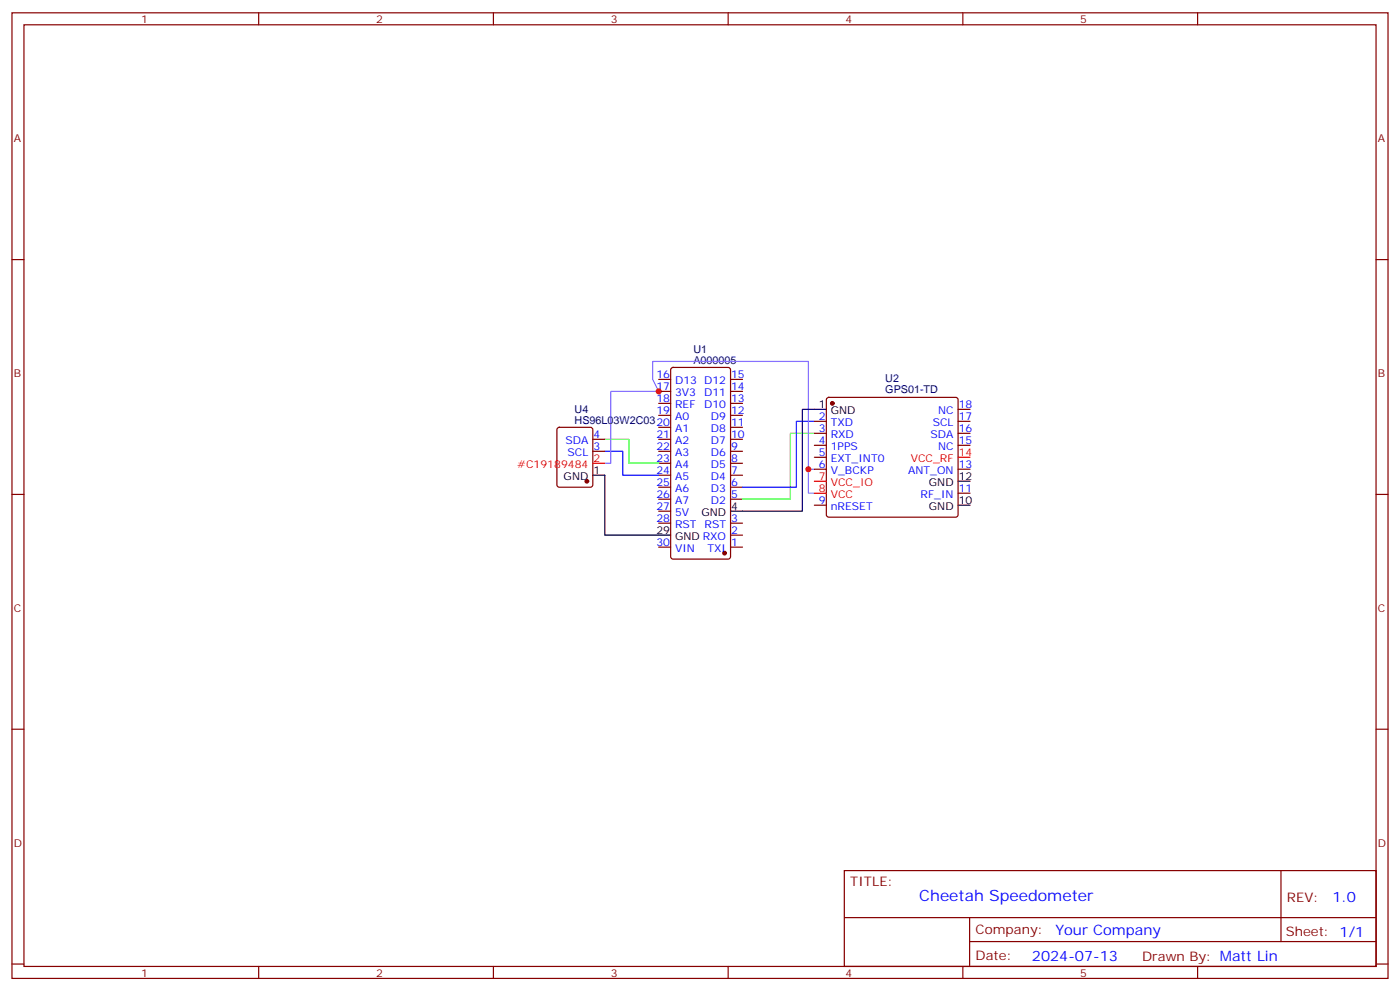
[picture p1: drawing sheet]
<svg xmlns="http://www.w3.org/2000/svg" width="412mm" height="292mm" viewBox="0 0 412 292" stroke-linecap="round" stroke-linejoin="round" font-family="sans-serif">
<g fill="none" stroke="#870000" stroke-width=".35">
<path d="M3.5 3.8h405.4v284.3h-405.4zM7.1 7.3h398.2v277.3h-398.2zM76.2 3.8v3.5M145.3 3.8v3.5M214.5 3.8v3.5M283.6 3.8v3.5M352.8 3.8v3.5M3.5 76.4h3.6M405.3 76.4h3.6M194 118.8h3.6M194 115.3h3.6M194 111.7h3.6"/>
<path d="M197.8 108.4l.5-.2h16.2l.6 .4 .1 55.3-.5 .7h-16.4l-.7-.4v-55.3zM215.2 118.8h3.5M215.2 115.3h3.5M215.2 111.7h3.5M243.7 117.2l.4-.2h37.4l.5 .2 .2 .5v33.9l-.2 .5-.5 .2h-37.4l-.5-.2-.2-.5v-33.9zM164.3 126l.4-.2h9.2l.7 .5v16.5l-.4 .6-9.5 .1-.6-.5-.1-16.5zM174.6 132.9h3.6M174.6 129.4h3.6M194 139.9h3.6M194 136.4h3.6M194 132.9h3.6M194 129.4h3.6"/>
<path d="M194 125.8h3.6M194 122.3h3.6M215.2 139.9h3.5M215.2 136.4h3.5M215.2 132.9h3.5M215.2 129.4h3.5M215.2 125.8h3.5M215.2 122.3h3.5M239.9 124.1h3.5M239.9 127.6h3.5M239.9 131.1h3.5M239.9 134.7h3.5"/>
<path d="M239.9 138.2h3.5M282.2 124.1h3.6M282.2 127.6h3.6M282.2 131.1h3.6M282.2 138.2h3.6M282.2 120.5h3.6M3.5 145.6h3.6M194 154.1h3.6M194 147h3.6M194 143.5h3.6M194 150.5h3.6M215.2 157.6h3.5"/>
<path d="M215.2 154.1h3.5M215.2 147h3.5M215.2 143.5h3.5M239.9 148.8h3.5M282.2 145.2h3.6M405.3 145.6h3.6M194 161.1h3.6M215.2 161.1h3.5M3.5 214.7h3.6M405.3 214.7h3.6M248.7 256.4h156.6v28.2h-156.6zM377.3 256.4v20.9"/>
<path d="M248.7 270.2h156.5M285.6 277.3h119.6M285.6 270.2v14.1M3.5 283.9h3.6M76.2 284.6v3.5M145.3 284.6v3.5M214.5 284.6v3.5M283.6 284.6v3.5M352.8 284.6v3.5M405.3 283.9h3.6"/>
</g>
<g fill="#870000" stroke="#870000" stroke-width=".35">
<circle cx="213.4" cy="162.9" r=".53"/>
<circle cx="245.2" cy="118.8" r=".53"/>
<circle cx="172.9" cy="141.7" r=".53"/>
</g>
<path d="M174.6 139.9h3.6v17.7h19.4M243.4 120.5h-7v30h-21.2M282.2 148.8h3.6M282.2 141.7h3.6" fill="none" stroke="#000" stroke-width=".35"/>
<path d="M178.2 129.4h7v7h8.8M239.9 127.6h-7.1v19.4h-14.1" fill="none" stroke="#0f0" stroke-width=".35"/>
<path d="M178.2 132.9h5.2v7h10.6M239.9 124.1h-5.3v19.4h-15.9" fill="none" stroke="#00f" stroke-width=".35"/>
<path d="M178.2 136.4h1.7v-21.1h14.1l-1.7-3.6v-5.3h45.8v38.8h1.8M238.1 138.2h1.8" fill="none" stroke="#96f" stroke-width=".35"/>
<path d="M174.6 136.4h3.6M282.2 134.7h3.6M239.9 141.7h3.5M239.9 145.2h3.5" fill="none" stroke="#f00" stroke-width=".35"/>
<g fill="#c00">
<circle cx="238.1" cy="138.2" r=".88"/>
<circle cx="194" cy="115.3" r=".88"/>
</g>
<text font-size="4.6" fill="#00f" x="270.8" y="265.4">Cheetah Speedometer</text>
<g font-size="4.2" fill="#00f">
<text x="392.5" y="265.6">1.0</text>
<text x="310.9" y="275.2">Your Company</text>
<text x="304" y="283">2024-07-13</text>
</g>
<g font-size="3.9" fill="#800">
<text x="250.5" y="260.9">TITLE:</text>
<text x="379.1" y="265.6">REV:</text>
<text x="287.4" y="275.1">Company:</text>
<text x="378.7" y="275.8">Sheet: 1/1</text>
<text x="287.4" y="282.8">Date:</text>
<text x="336.4" y="282.9">Drawn By: Matt Lin</text>
</g>
<g font-size="3.2" fill="#800">
<text x="41.6" y="6.8">1</text>
<text x="110.8" y="6.8">2</text>
<text x="179.9" y="6.8">3</text>
<text x="249.1" y="6.8">4</text>
<text x="318.2" y="6.8">5</text>
<text x="4.1" y="41.9">A</text>
<text x="405.9" y="41.9">A</text>
<text x="4.1" y="111">B</text>
<text x="405.9" y="111">B</text>
<text x="4.1" y="180.2">C</text>
<text x="405.9" y="180.2">C</text>
<text x="4.1" y="249.3">D</text>
<text x="405.9" y="249.3">D</text>
<text x="41.6" y="287.6">1</text>
<text x="110.8" y="287.6">2</text>
<text x="179.9" y="287.6">3</text>
<text x="249.1" y="287.6">4</text>
<text x="318.2" y="287.6">5</text>
</g>
<g font-size="3.2" fill="#000080">
<text x="204.3" y="107.1">A000005</text>
<text x="204.3" y="104">U1</text>
<text x="260.8" y="112.6">U2</text>
<text x="260.8" y="115.8">GPS01-TD</text>
<text x="169.3" y="124.8">HS96L03W2C0320</text>
<text x="169.3" y="121.6">U4</text>
</g>
<g font-size="3.2" fill="#00f">
<text x="193.3" y="111.4">16</text>
<text x="198.9" y="113.1">D13 D12</text>
<text x="215.4" y="111.4">15</text>
<text x="193.3" y="114.9">17</text>
<text x="193.3" y="118.4">18</text>
<text x="198.9" y="116.7">3V3</text>
<text x="207.4" y="116.7">D11</text>
<text x="215.4" y="118.4">13</text>
<text x="215.4" y="114.9">14</text>
<text x="193.3" y="122">19</text>
<text x="198.9" y="120.2">REF</text>
<text x="198.9" y="123.7">A0</text>
<text x="207.4" y="120.2">D10</text>
<text x="209.4" y="123.7">D9</text>
<text x="215.4" y="125.5">11</text>
<text x="215.4" y="122">12</text>
<text x="241.2" y="123.7">2</text>
<text x="244.7" y="125.5">TXD</text>
<text x="274.8" y="125.5">SCL</text>
<text x="276.3" y="122">NC</text>
<text x="282.4" y="123.7">17</text>
<text x="282.4" y="120.2">18</text>
<text x="166.5" y="130.8">SDA</text>
<text x="174.8" y="129">4</text>
<text x="193.3" y="129">21</text>
<text x="198.9" y="127.2">A1</text>
<text x="198.9" y="130.8">A2</text>
<text x="209.4" y="130.8">D7</text>
<text x="209.4" y="127.2">D8</text>
<text x="215.4" y="129">10</text>
<text x="241.2" y="127.2">3</text>
<text x="241.2" y="130.8">4</text>
<text x="244.7" y="129">RXD</text>
<text x="274.1" y="129">SDA</text>
<text x="282.4" y="130.8">15</text>
<text x="282.4" y="127.2">16</text>
<text x="167.2" y="134.3">SCL</text>
<text x="174.8" y="132.5">3</text>
<text x="193.3" y="132.5">22</text>
<text x="193.3" y="136.1">23</text>
<text x="198.9" y="134.3">A3</text>
<text x="198.9" y="137.8">A4</text>
<text x="209.4" y="137.8">D5</text>
<text x="209.4" y="134.3">D6</text>
<text x="215.4" y="136.1">8</text>
<text x="215.4" y="132.5">9</text>
<text x="241.2" y="134.3">5</text>
<text x="241.2" y="137.8">6</text>
<text x="244.7" y="132.5">1PPS</text>
<text x="244.7" y="136.1">EXT_INT0</text>
<text x="276.3" y="132.5">NC</text>
<text x="282.4" y="137.8">13</text>
<text x="193.3" y="139.6">24</text>
<text x="193.3" y="143.1">25</text>
<text x="198.9" y="141.4">A5</text>
<text x="209.4" y="141.4">D4</text>
<text x="215.4" y="143.1">6</text>
<text x="215.4" y="139.6">7</text>
<text x="244.7" y="139.6">V_BCKP</text>
<text x="267.5" y="139.6">ANT_ON</text>
<text x="193.3" y="146.6">26</text>
<text x="198.9" y="144.9">A6</text>
<text x="198.9" y="148.4">A7</text>
<text x="209.4" y="148.4">D2</text>
<text x="209.4" y="144.9">D3</text>
<text x="215.4" y="146.6">5</text>
<text x="241.2" y="148.4">9</text>
<text x="271.2" y="146.6">RF_IN</text>
<text x="282.4" y="144.9">11</text>
<text x="193.3" y="150.2">27</text>
<text x="193.3" y="153.7">28</text>
<text x="198.9" y="151.9">5V</text>
<text x="198.9" y="155.5">RST</text>
<text x="207.6" y="155.5">RST</text>
<text x="215.4" y="153.7">3</text>
<text x="244.7" y="150.2">nRESET</text>
<text x="193.3" y="160.8">30</text>
<text x="215.4" y="160.8">1</text>
<text x="215.4" y="157.2">2</text>
<text x="198.9" y="162.5">VIN</text>
<text x="208.4" y="162.5">TXI</text>
</g>
<g font-size="3.2">
<text x="241.2" y="120.2">1</text>
<text x="244.7" y="122">GND</text>
<text x="166" y="141.4">GND</text>
<text x="174.8" y="139.6">1</text>
<text x="273.6" y="143.1">GND</text>
<text x="282.4" y="141.4">12</text>
<text x="282.4" y="148.4">10</text>
<text x="206.6" y="151.9">GND</text>
<text x="215.4" y="150.2">4</text>
<text x="273.6" y="150.2">GND</text>
<text x="193.3" y="157.2">29</text>
<text x="198.9" y="159">GND RXO</text>
</g>
<g font-size="3.2" fill="#f00">
<text x="152.4" y="137.8">#C19189484</text>
<text x="174.8" y="136.1">2</text>
<text x="268.3" y="136.1">VCC_RF</text>
<text x="282.4" y="134.3">14</text>
<text x="241.2" y="141.4">7</text>
<text x="244.7" y="143.1">VCC_IO</text>
<text x="241.2" y="144.9">8</text>
<text x="244.7" y="146.6">VCC</text>
</g>
</svg>
